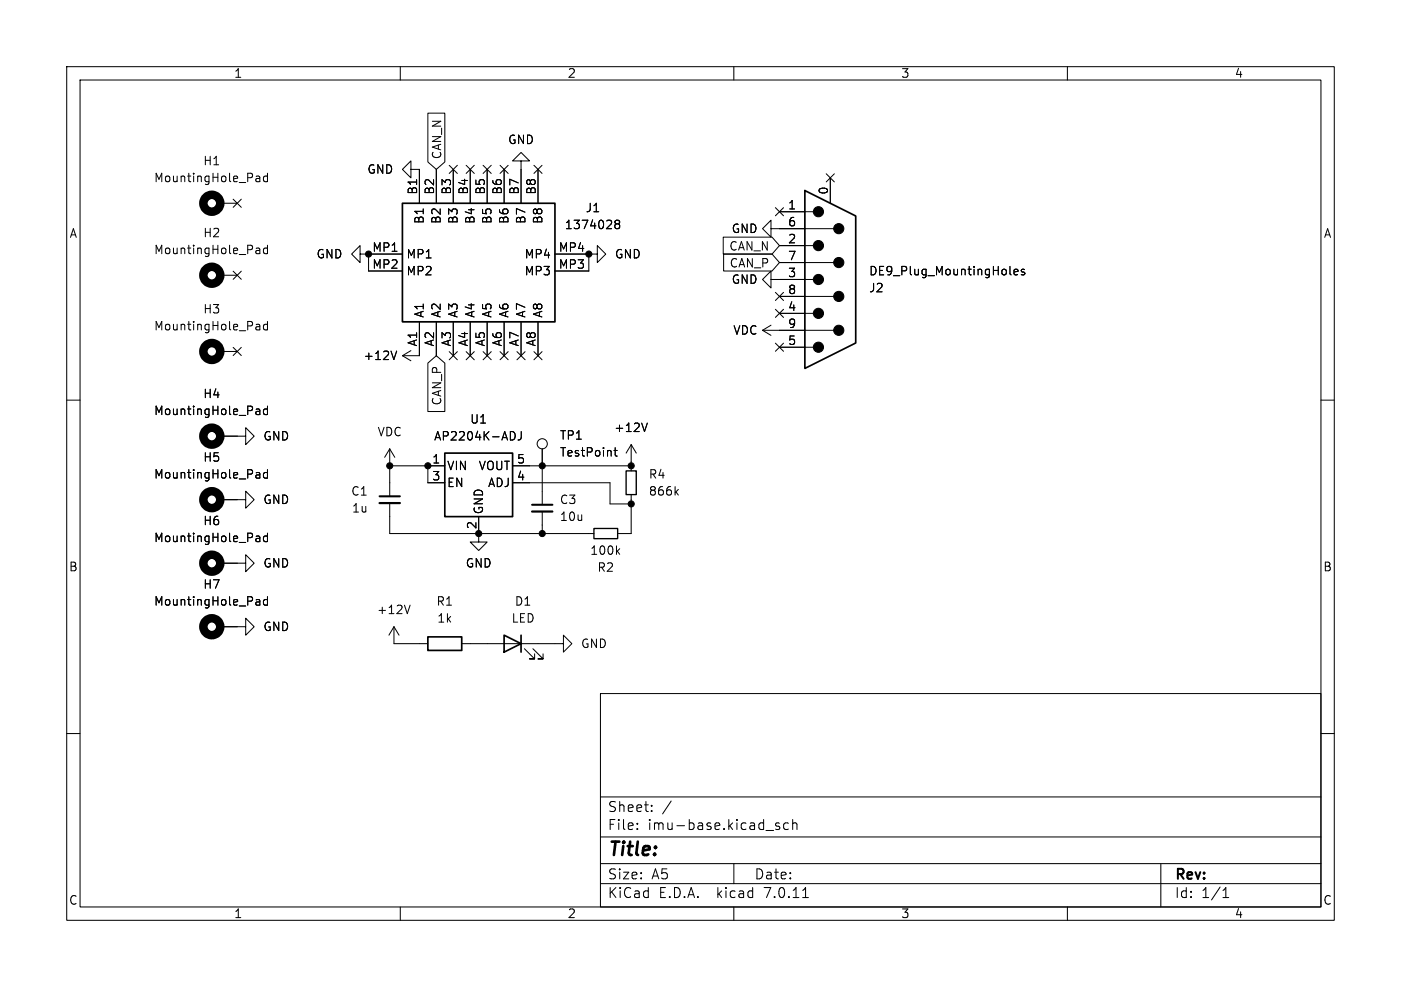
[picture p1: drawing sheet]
<svg xmlns="http://www.w3.org/2000/svg" width="210mm" height="148mm" viewBox="0 0 210 148" stroke-linecap="round" stroke-linejoin="round" font-family="sans-serif">
<g fill="none" stroke="#000" stroke-width=".15">
<path d="M10 10h190v128h-190zM12 12h186v124h-186zM60 10v2M64.1 17h2.6v7.3l-1.3 1.1-1.3-1.1zM110 10v2M160 10v2M33 30.5h2.6M35 29.9l1.2 1.2M36.2 29.9l-1.2 1.2M38.5 26.4h.3l.1 .2v.6M38.5 37.2h.3l.1 .2v.6M38.9 38h-.4"/>
<path d="M38.9 37.5l-.4 .1M38.9 27.2h-.4M38.9 26.7l-.4 .1M40.1 26v1.2M40.1 36.8v1.2M40.1 26.5l-.4-.1-.2 .2v.4l.1 .2h.5M40.1 37.3l-.4-.1-.2 .2v.4l.1 .2h.5M54 38.1v-1.3l-1.3 1.3 1.3 1.3v-1.3h1.2M55.2 38.1h5.1M55.2 38.1v2.5h5.1M61.6 25.4v-1.3l-1.3 1.3 1.3 1.3v-1.3h1.3v5.1M65.4 25.4v5.1"/>
<path d="M67.3 24.8l1.3 1.2M67.9 25.4v5.1M68.6 24.8l-1.3 1.2M69.9 24.8l1.2 1.2M70.5 25.4v5.1M71.1 24.8l-1.2 1.2M72.4 24.8l1.2 1.2M73 25.4v5.1M73.6 24.8l-1.2 1.2M75 24.8l1.2 1.2M75.6 25.4v5.1M76.2 24.8l-1.2 1.2"/>
<path d="M78.1 24.1h1.3l-1.3-1.2-1.3 1.2h1.3v6.4M80 24.8l1.3 1.2M80.6 25.4v5.1M81.3 24.8l-1.3 1.2M83.2 38.1h5.1M88.3 38.1h1.2v-1.3l1.3 1.3-1.3 1.3v-1.3M88.3 38.1v2.5h-5.1M92.4 33.6l-.2 .2v.4l.2 .1 .4-.1 .1-.2v-.2l-.3-.2M92.4 33.6l-.2-.3 .2-.3h.2l.3 .3-.3 .3M92.4 33.6h.2M108.4 35.6h7.3l1.1 1.2-1.1 1.3h-7.3zM108.5 38.1h7.2l1.1 1.3-1.1 1.2h-7.2z"/>
<path d="M115.6 34.3v1.3l-1.3-1.3 1.3-1.3v1.3h9.4M116.2 31.1l1.2 1.3M116.8 31.8h5.1M116.8 36.8h5.1M116.8 39.4h8.2M117.4 31.1l-1.2 1.3M123.9 26.1l1.2 1.2M124.5 26.7v3.8M125.1 26.1l-1.2 1.2M10 60h2M33 52.7h2.6M33 41.3h2.6"/>
<path d="M35 52.1l1.2 1.2M35 40.7l1.2 1.2M36.2 52.1l-1.2 1.2M36.2 40.7l-1.2 1.2M38.5 48.6h.3l.1 .2v.7M38.9 49.4l-.4 .1M38.9 48.9l-.4 .1M40.1 48.2v1.3M40.1 48.7l-.4-.1-.2 .3v.3l.1 .2h.5M59.5 52.6l-.5 1.3M60.3 53.3l1.3 .8M61.6 52.6l-1.3 .7"/>
<path d="M62.9 48.3v5h-2.6M64.1 54.5l1.3-1.2 1.3 1.2v7.2h-2.6zM65.4 48.3v5M67.3 52.7l1.3 1.2M67.9 48.3v5M68.6 52.7l-1.3 1.2M69.9 52.7l1.2 1.2M70.5 48.3v5M71.1 52.7l-1.2 1.2M72.4 52.7l1.2 1.2M73 48.3v5M73.6 52.7l-1.2 1.2"/>
<path d="M75 52.7l1.2 1.2M75.6 48.3v5M76.2 52.7l-1.2 1.2M77.5 52.7l1.2 1.2M78.1 48.3v5M78.7 52.7l-1.2 1.2M80 52.7l1.3 1.2M80.6 48.3v5M81.3 52.7l-1.3 1.2M114.3 49.5h10.7M114.3 49.5l1.3 .8M115.6 41.9v1.3l-1.3-1.3 1.3-1.3v1.3h6.3"/>
<path d="M115.6 48.8l-1.3 .7M116.2 46.4l1.2 1.2M116.2 51.5l1.2 1.2M116.2 43.8l1.2 1.3M116.8 44.5h8.2M116.8 47h5.1M116.8 52.1h5.1M117.4 46.4l-1.2 1.2M117.4 51.5l-1.2 1.2M117.4 43.8l-1.2 1.3M151.5 41.2h.1M152 40.8l.6-.1-.1-.3h-.3l-.2 .2 .1 .6h.4"/>
<path d="M153.6 40.4h-.3l-.2 .2v.1l.5 .2v.3h-.5M198 60h2M33 65.4h3.8v-1.3l1.3 1.3-1.3 1.3v-1.3M33 74.9h3.8v-1.2l1.3 1.2-1.3 1.3v-1.3M38.5 61.3h.3l.1 .2v.7M38.5 70.9h.3l.1 .1v.7M38.9 71.6l-.4 .1M38.9 71.2h-.4M38.9 62.1l-.4 .1M38.9 61.6l-.4 .1M40.1 70.9h-.4l-.2 .2v.4l.1 .1h.5M40.1 60.9v1.3"/>
<path d="M40.1 70.4v1.3M40.1 80v1.2M40.1 61.4l-.4-.1-.2 .3v.3l.1 .2h.5M58.4 69.9h8.3M58.4 67.3l-.7 1.3M58.4 67.3v7.1M58.4 75.4v4.6h30.6M58.4 67.3l.8 1.3M64.1 69.9v2.5h2.6M71.8 77.5v3.8h1.2l-1.2 1.3-1.3-1.3h1.3M76.8 64.7a.68 .68 0 0 1 .4 .6 .68 .68 0 0 1-.4 .7M76.8 69.9h17.8"/>
<path d="M76.8 72.4h14.6v3.2h3.2M78.1 64.7v.9a.41 .41 0 0 1-.4 .4M81.3 67.3v8.4M81.3 76.7v3.3M92 67.6h.5M92.2 67.1v1.1l.3 .2M94.6 66.7l-.7 1.2M94.6 66.7v3.9M94.6 74.2v5.8h-2M94.6 66.7l.8 1.2M97 63.4l-.4 1.3M101.3 73.8l.4 .4"/>
<path d="M101.7 73.4l-.5 .5M33 94h3.8v-1.3l1.3 1.3-1.3 1.3v-1.3M33 84.5h3.8v-1.3l1.3 1.3-1.3 1.2v-1.2M38.5 80.4h.3l.1 .2v.6M38.5 89.9h.3l.1 .2v.6M38.9 81.2h-.4M38.9 80.7h-.4M38.9 90.7h-.4M38.9 90.2l-.4 .1M40.1 89.5v1.2M40.1 80.4h-.4l-.2 .2v.4l.1 .2h.5M40.1 90l-.4-.1-.2 .2v.4l.1 .2h.5"/>
<path d="M59.1 94v2.5h5M59.1 94l-.8 1.3M59.1 94l.7 1.3M61.5 90.7l-.4 1.3M69.2 96.5h15.3v1.3l1.2-1.3-1.2-1.2v1.2M78.6 97.3l1.5 1.5h-.7h.7v-.8M79.9 97.3l1.5 1.5h-.8h.8v-.8M92.5 82.6l.4 .5M92.9 82.3l-.5 .5M10 110h2M90 104h108v32h-108zM90 119.5h108"/>
<path d="M198 110h2M60 136v2M90 132.5h108M90 129.5h108M90 125.5h108M95.5 124.2v.2M95.5 123.5v.1M97.7 121.5v.2M97.7 120.8v.1M100.6 120.1l-1.3 1.9M110 136v2M110 129.5v3"/>
<path d="M116.8 123.5l-.3-.1-.2 .2v.2l.5 .2v.3h-.5M118.2 123.5l-.4-.1-.3 .3v.4l.1 .2h.6M118.8 123.5a.37 .37 0 0 1 .7 .1v.8M118.8 122.9v1.5M120.3 134.6h.9M160 136v2M174 129.5v6.5M183.3 134.6h.9M183.3 133.5l.5-.4v1.5"/>
<circle cx="81.3" cy="66.5" r=".76"/>
</g>
<path d="M60.3 30.5h22.9v17.8h-22.9zM120.6 28.6l7.7 3.8v19l-7.7 3.8zM66.7 67.9h10.1v9.6h-10.1zM64.1 95.5h5.1v2h-5.1zM75.6 95.3l2.5 1.2-2.5 1.3zM78.1 95.3v2.5" fill="none" stroke="#000" stroke-width=".25"/>
<g fill="none" stroke="#000" stroke-width="1.3">
<circle cx="31.7" cy="30.5" r="1.27"/>
<circle cx="31.7" cy="52.7" r="1.27"/>
<circle cx="31.7" cy="41.3" r="1.27"/>
<circle cx="31.7" cy="65.4" r="1.27"/>
<circle cx="31.7" cy="74.9" r="1.27"/>
<circle cx="31.7" cy="94" r="1.27"/>
<circle cx="31.7" cy="84.5" r="1.27"/>
</g>
<path d="M89 79.2h3.6v1.6h-3.6zM93.9 70.6h1.5v3.6h-1.5z" fill="none" stroke="#000" stroke-width=".2"/>
<path d="M56.9 75.4h3M79.8 76.7h3" fill="none" stroke="#000" stroke-width=".33"/>
<path d="M56.9 74.4h3M79.8 75.7h3" fill="none" stroke="#000" stroke-width=".3"/>
<g fill="#000" stroke="#000" stroke-width=".15">
<circle cx="55.2" cy="38.1" r=".46"/>
<circle cx="88.3" cy="38.1" r=".46"/>
<circle cx="122.7" cy="31.7" r=".76"/>
<circle cx="122.7" cy="36.8" r=".76"/>
<circle cx="125.7" cy="34.3" r=".76"/>
<circle cx="125.7" cy="39.4" r=".76"/>
<circle cx="122.7" cy="47" r=".76"/>
<circle cx="122.7" cy="52.1" r=".76"/>
<circle cx="122.7" cy="41.9" r=".76"/>
<circle cx="125.7" cy="49.5" r=".76"/>
<circle cx="125.7" cy="44.4" r=".76"/>
<circle cx="58.4" cy="69.9" r=".46"/>
<circle cx="64.1" cy="69.9" r=".46"/>
<circle cx="81.3" cy="69.9" r=".46"/>
<circle cx="94.6" cy="69.9" r=".46"/>
<circle cx="94.6" cy="75.6" r=".46"/>
<circle cx="71.8" cy="80" r=".46"/>
<circle cx="81.3" cy="80" r=".46"/>
</g>
<text font-size="2.8" x="91" y="128.9">Title:</text>
<g font-size="2.1">
<text x="91" y="124.7">File:</text>
<text x="91" y="122">Sheet:</text>
<text x="97.1" y="124.7">imu-base.kicad_sch</text>
<text x="91" y="134.9">KiCad</text>
<text x="91" y="132.1">Size:</text>
<text x="97.7" y="132.1">A5</text>
<text x="98.7" y="134.9">E.D.A.</text>
<text x="107.6" y="134.9">kicad</text>
<text x="113" y="132.1">Date:</text>
<text x="114.9" y="134.9">7.0.11</text>
<text x="176" y="132.3">Rev:</text>
<text x="176" y="134.9">Id:</text>
<text x="180.1" y="134.9">1/1</text>
</g>
<g font-size="1.8">
<text x="35" y="11.9">1</text>
<text x="85" y="11.9">2</text>
<text x="135" y="11.9">3</text>
<text x="185" y="11.9">4</text>
<text x="66.4" y="24" transform="rotate(-90 66.4 24)">CAN_N</text>
<text x="76.1" y="21.8">GND</text>
<text x="23" y="27.5">MountingHole_Pad</text>
<text x="30.4" y="25">H1</text>
<text x="55" y="26.3">GND</text>
<text x="62.6" y="29.3" transform="rotate(-90 62.6 29.3)">B1</text>
<text x="65.2" y="29.3" transform="rotate(-90 65.2 29.3)">B2</text>
<text x="67.7" y="29.3" transform="rotate(-90 67.7 29.3)">B3</text>
<text x="70.2" y="29.3" transform="rotate(-90 70.2 29.3)">B4</text>
<text x="72.8" y="29.3" transform="rotate(-90 72.8 29.3)">B5</text>
<text x="75.3" y="29.3" transform="rotate(-90 75.3 29.3)">B6</text>
<text x="77.9" y="29.3" transform="rotate(-90 77.9 29.3)">B7</text>
<text x="80.4" y="29.3" transform="rotate(-90 80.4 29.3)">B8</text>
<text x="124.2" y="29.3" transform="rotate(-90 124.2 29.3)">0</text>
<text x="10.3" y="35.9">A</text>
<text x="30.4" y="35.8">H2</text>
<text x="63.7" y="33.7" transform="rotate(-90 63.7 33.7)">B1</text>
<text x="66.3" y="33.7" transform="rotate(-90 66.3 33.7)">B2</text>
<text x="68.8" y="33.7" transform="rotate(-90 68.8 33.7)">B3</text>
<text x="71.3" y="33.7" transform="rotate(-90 71.3 33.7)">B4</text>
<text x="73.9" y="33.7" transform="rotate(-90 73.9 33.7)">B5</text>
<text x="76.4" y="33.7" transform="rotate(-90 76.4 33.7)">B6</text>
<text x="79" y="33.7" transform="rotate(-90 79 33.7)">B7</text>
<text x="81.5" y="33.7" transform="rotate(-90 81.5 33.7)">B8</text>
<text x="84.6" y="34.6">1374028</text>
<text x="87.7" y="32">J1</text>
<text x="109.6" y="35.2">GND</text>
<text x="118" y="31.5">1</text>
<text x="118" y="34">6</text>
<text x="198.4" y="35.9">A</text>
<text x="23" y="38.3">MountingHole_Pad</text>
<text x="47.4" y="39">GND</text>
<text x="55.7" y="37.8">MP1</text>
<text x="55.7" y="40.4">MP2</text>
<text x="60.8" y="39">MP1</text>
<text x="60.8" y="41.5">MP2</text>
<text x="78.5" y="41.5">MP3</text>
<text x="78.5" y="39">MP4</text>
<text x="83.7" y="40.4">MP3</text>
<text x="83.7" y="37.8">MP4</text>
<text x="92.1" y="39">GND</text>
<text x="109.2" y="37.8">CAN_N</text>
<text x="109.3" y="40.3">CAN_P</text>
<text x="118" y="36.6">2</text>
<text x="118" y="41.7">3</text>
<text x="118" y="39.1">7</text>
<text x="130.2" y="41.5">DE9_Plug_MountingHoles</text>
<text x="30.4" y="47.2">H3</text>
<text x="63.7" y="47.8" transform="rotate(-90 63.7 47.8)">A1</text>
<text x="66.3" y="47.8" transform="rotate(-90 66.3 47.8)">A2</text>
<text x="68.8" y="47.8" transform="rotate(-90 68.8 47.8)">A3</text>
<text x="71.3" y="47.8" transform="rotate(-90 71.3 47.8)">A4</text>
<text x="73.9" y="47.8" transform="rotate(-90 73.9 47.8)">A5</text>
<text x="76.4" y="47.8" transform="rotate(-90 76.4 47.8)">A6</text>
<text x="79" y="47.8" transform="rotate(-90 79 47.8)">A7</text>
<text x="81.5" y="47.8" transform="rotate(-90 81.5 47.8)">A8</text>
<text x="109.6" y="42.8">GND</text>
<text x="118" y="46.7">4</text>
<text x="118" y="44.2">8</text>
<text x="130.2" y="44">J2</text>
<text x="23" y="49.8">MountingHole_Pad</text>
<text x="62.6" y="52.1" transform="rotate(-90 62.6 52.1)">A1</text>
<text x="65.2" y="52.1" transform="rotate(-90 65.2 52.1)">A2</text>
<text x="67.7" y="52.1" transform="rotate(-90 67.7 52.1)">A3</text>
<text x="70.2" y="52.1" transform="rotate(-90 70.2 52.1)">A4</text>
<text x="72.8" y="52.1" transform="rotate(-90 72.8 52.1)">A5</text>
<text x="75.3" y="52.1" transform="rotate(-90 75.3 52.1)">A6</text>
<text x="77.9" y="52.1" transform="rotate(-90 77.9 52.1)">A7</text>
<text x="80.4" y="52.1" transform="rotate(-90 80.4 52.1)">A8</text>
<text x="109.8" y="50.4">VDC</text>
<text x="118" y="51.8">5</text>
<text x="118" y="49.3">9</text>
<text x="30.4" y="59.9">H4</text>
<text x="54.4" y="54.2">+12V</text>
<text x="23" y="62.5">MountingHole_Pad</text>
<text x="56.5" y="65.6">VDC</text>
<text x="66.4" y="60.9" transform="rotate(-90 66.4 60.9)">CAN_P</text>
<text x="70.4" y="63.7">U1</text>
<text x="92" y="65">+12V</text>
<text x="23" y="72">MountingHole_Pad</text>
<text x="30.4" y="69.4">H5</text>
<text x="39.4" y="66.3">GND</text>
<text x="64.7" y="69.6">1</text>
<text x="65" y="66.3">AP2204K-ADJ</text>
<text x="66.9" y="70.7">VIN</text>
<text x="71.7" y="70.7">VOUT</text>
<text x="77.4" y="69.6">5</text>
<text x="83.8" y="66.1">TP1</text>
<text x="83.8" y="68.7">TestPoint</text>
<text x="97.2" y="72">R4</text>
<text x="39.4" y="75.8">GND</text>
<text x="52.6" y="74.5">C1</text>
<text x="52.7" y="77.1">1u</text>
<text x="64.7" y="72.1">3</text>
<text x="66.9" y="73.3">EN</text>
<text x="72.6" y="77.2" transform="rotate(-90 72.6 77.2)">GND</text>
<text x="73.1" y="73.3">ADJ</text>
<text x="77.4" y="72.1">4</text>
<text x="83.8" y="75.8">C3</text>
<text x="97.2" y="74.5">866k</text>
<text x="23" y="81.5">MountingHole_Pad</text>
<text x="30.4" y="79">H6</text>
<text x="71.5" y="79.4" transform="rotate(-90 71.5 79.4)">2</text>
<text x="83.8" y="78.3">10u</text>
<text x="88.4" y="83.4">100k</text>
<text x="10.3" y="85.9">B</text>
<text x="30.4" y="88.5">H7</text>
<text x="39.4" y="85.3">GND</text>
<text x="69.7" y="85.3">GND</text>
<text x="89.5" y="86">R2</text>
<text x="198.3" y="85.9">B</text>
<text x="23" y="91">MountingHole_Pad</text>
<text x="39.4" y="94.8">GND</text>
<text x="56.4" y="92.3">+12V</text>
<text x="65.3" y="91">R1</text>
<text x="65.5" y="93.6">1k</text>
<text x="76.6" y="93.6">LED</text>
<text x="77.1" y="91">D1</text>
<text x="87" y="97.4">GND</text>
<text x="10.3" y="135.9">C</text>
<text x="35" y="137.9">1</text>
<text x="85" y="137.9">2</text>
<text x="135" y="137.9">3</text>
<text x="185" y="137.9">4</text>
<text x="198.3" y="135.9">C</text>
</g>
</svg>
